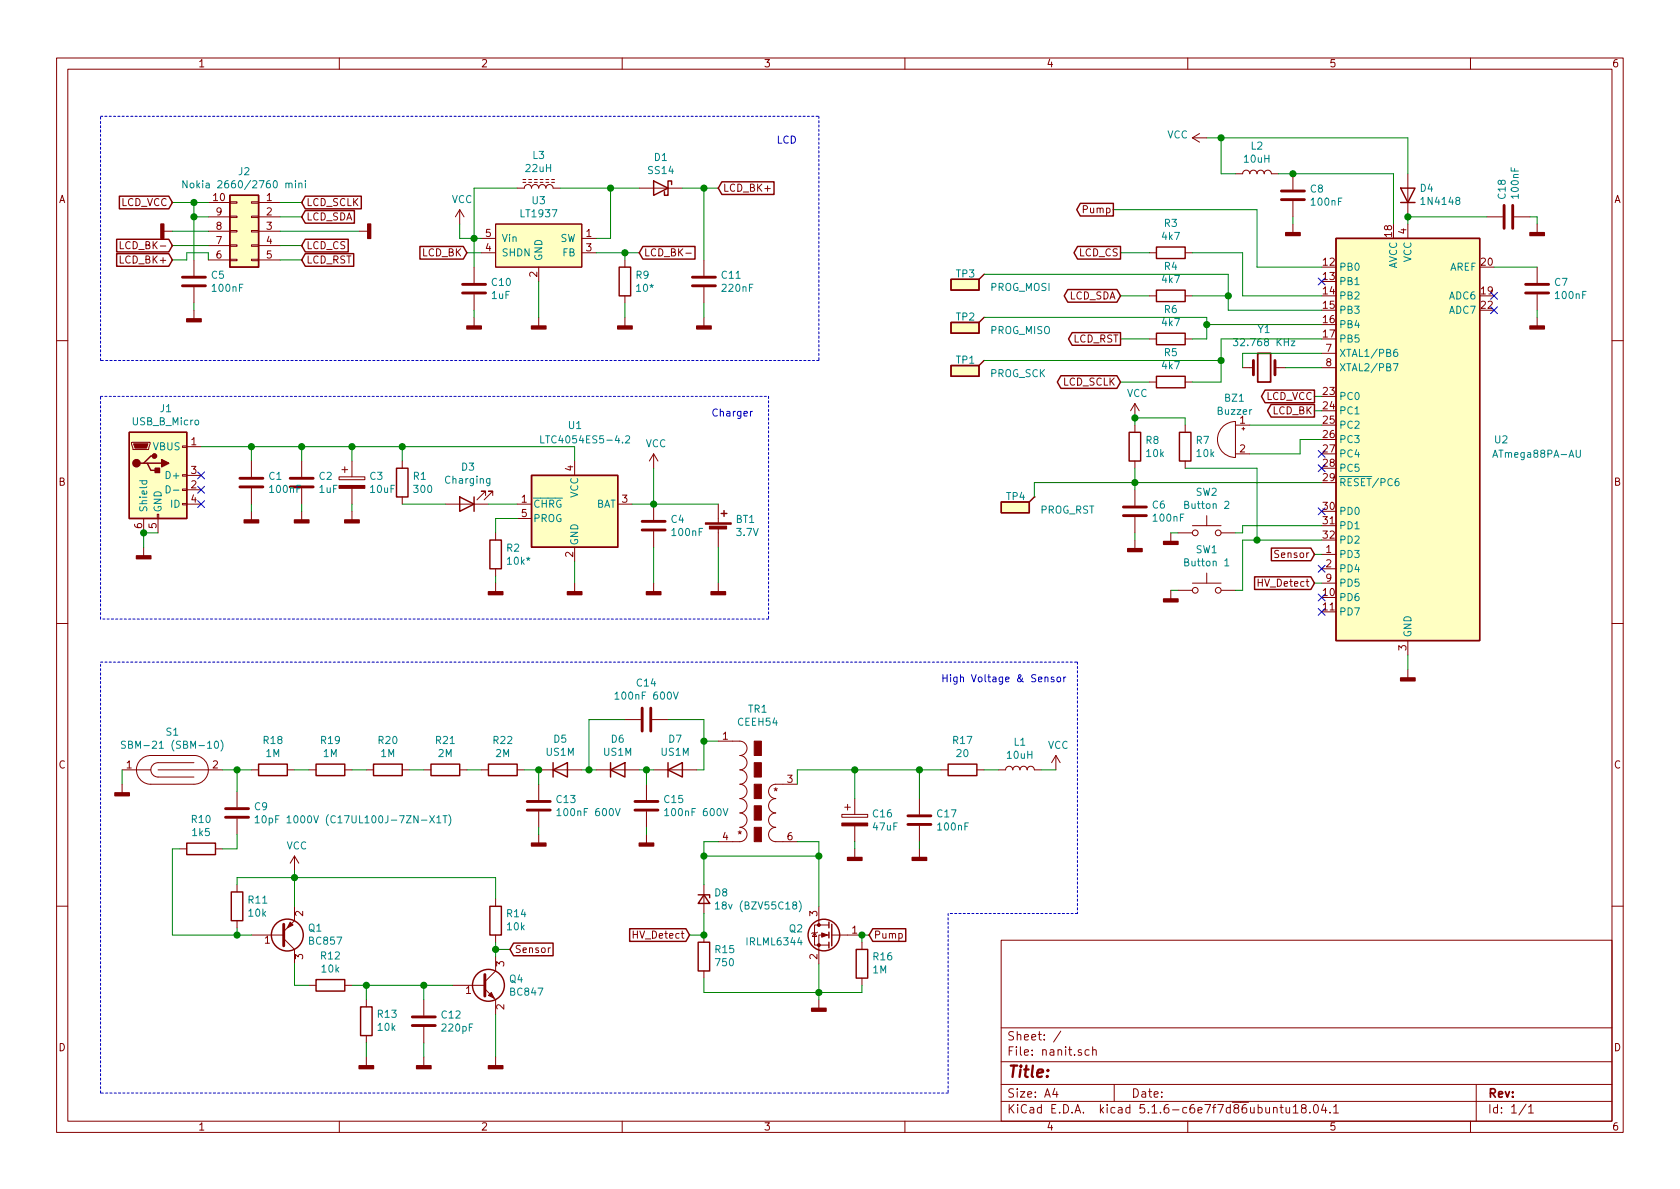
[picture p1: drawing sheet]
EESchema Schematic File Version 4
EELAYER 30 0
EELAYER END
$Descr A4 11693 8268
encoding utf-8
Sheet 1 1
Title ""
Date ""
Rev ""
Comp ""
Comment1 ""
Comment2 ""
Comment3 ""
Comment4 ""
$EndDescr
$Comp
L Battery_Management:LTC4054ES5-4.2 U1
U 1 1
P 4000 3500
F 0 "U1" H 3950 4050 50  0000 L CNN
F 1 "LTC4054ES5-4.2" H 3750 3950 50  0000 L CNN
F 2 "Package_TO_SOT_SMD:TSOT-23-5" H 4000 3000 50  0001 C CNN
F 3 "http://cds.linear.com/docs/en/datasheet/405442xf.pdf" H 4000 3400 50  0001 C CNN
	1    4000 3500
	1    0    0    -1  
$EndComp
$Comp
L Connector:USB_B_Micro J1
U 1 1
P 1100 3300
F 0 "J1" H 1155 3767 50  0000 C CNN
F 1 "USB_B_Micro" H 1155 3676 50  0000 C CNN
F 2 "Connector_USB:USB_Micro-B_GCT_USB3076-30-A" H 1250 3250 50  0001 C CNN
F 3 "~" H 1250 3250 50  0001 C CNN
	1    1100 3300
	1    0    0    -1  
$EndComp
$Comp
L MCU_Microchip_ATmega:ATmega88PA-AU U2
U 1 1
P 9800 3050
F 0 "U2" H 9150 3050 50  0000 C CNN
F 1 "ATmega88PA-AU" H 8900 2950 50  0000 C CNN
F 2 "Package_QFP:TQFP-32_7x7mm_P0.8mm" H 9800 3050 50  0001 C CIN
F 3 "http://ww1.microchip.com/downloads/en/DeviceDoc/ATmega48PA_88PA_168PA-Data-Sheet-40002011A.pdf" H 9800 3050 50  0001 C CNN
	1    9800 3050
	-1   0    0    -1  
$EndComp
$Comp
L Transistor_BJT:BC847W Q4
U 1 1
P 3350 6850
F 0 "Q4" H 3541 6896 50  0000 L CNN
F 1 "BC847" H 3541 6805 50  0000 L CNN
F 2 "Package_TO_SOT_SMD:SOT-23" H 3550 6775 50  0001 L CIN
F 3 "http://www.infineon.com/dgdl/Infineon-BC847SERIES_BC848SERIES_BC849SERIES_BC850SERIES-DS-v01_01-en.pdf?fileId=db3a304314dca389011541d4630a1657" H 3350 6850 50  0001 L CNN
	1    3350 6850
	1    0    0    -1  
$EndComp
$Comp
L Transistor_BJT:BC857W Q1
U 1 1
P 1950 6500
F 0 "Q1" H 2141 6454 50  0000 L CNN
F 1 "BC857" H 2141 6545 50  0000 L CNN
F 2 "Package_TO_SOT_SMD:SOT-23" H 2150 6425 50  0001 L CIN
F 3 "http://www.infineon.com/dgdl/Infineon-BC857SERIES_BC858SERIES_BC859SERIES_BC860SERIES-DS-v01_01-en.pdf?fileId=db3a304314dca389011541da0e3a1661" H 1950 6500 50  0001 L CNN
	1    1950 6500
	1    0    0    1   
$EndComp
$Comp
L Transistor_FET:BSS138 Q2
U 1 1
P 5800 6500
F 0 "Q2" H 6006 6546 50  0000 L CNN
F 1 "IRLML6344" H 6006 6455 50  0000 L CNN
F 2 "Package_TO_SOT_SMD:SOT-23" H 6000 6425 50  0001 L CIN
F 3 "https://www.fairchildsemi.com/datasheets/BS/BSS138.pdf" H 5800 6500 50  0001 L CNN
	1    5800 6500
	-1   0    0    -1  
$EndComp
$Comp
L Device:Crystal Y1
U 1 1
P 8800 2550
F 0 "Y1" H 8800 2818 50  0000 C CNN
F 1 "32.768 KHz" H 8800 2727 50  0000 C CNN
F 2 "Crystal:Crystal_C26-LF_D2.1mm_L6.5mm_Horizontal" H 8800 2550 50  0001 C CNN
F 3 "~" H 8800 2550 50  0001 C CNN
	1    8800 2550
	1    0    0    -1  
$EndComp
$Comp
L Device:D D5
U 1 1
P 3900 5350
F 0 "D5" H 3900 5566 50  0000 C CNN
F 1 "US1M" H 3900 5475 50  0000 C CNN
F 2 "Diode_SMD:D_SMA" H 3900 5350 50  0001 C CNN
F 3 "~" H 3900 5350 50  0001 C CNN
	1    3900 5350
	1    0    0    -1  
$EndComp
$Comp
L nanit-rescue:SBM-21-doz S1
U 1 1
P 1200 5200
F 0 "S1" H 1200 5315 50  0000 C CNN
F 1 "SBM-21 (SBM-10)" H 1200 5224 50  0000 C CNN
F 2 "Sensors_Radiation:SBM-21" H 1200 5200 50  0001 C CNN
F 3 "" H 1200 5200 50  0001 C CNN
	1    1200 5200
	1    0    0    -1  
$EndComp
$Comp
L Device:C C1
U 1 1
P 1750 3350
F 0 "C1" H 1865 3396 50  0000 L CNN
F 1 "100nF" H 1865 3305 50  0000 L CNN
F 2 "Capacitor_SMD:C_0805_2012Metric_Pad1.15x1.40mm_HandSolder" H 1788 3200 50  0001 C CNN
F 3 "~" H 1750 3350 50  0001 C CNN
	1    1750 3350
	1    0    0    -1  
$EndComp
$Comp
L Device:C C2
U 1 1
P 2100 3350
F 0 "C2" H 2215 3396 50  0000 L CNN
F 1 "1uF" H 2215 3305 50  0000 L CNN
F 2 "Capacitor_SMD:C_0805_2012Metric_Pad1.15x1.40mm_HandSolder" H 2138 3200 50  0001 C CNN
F 3 "~" H 2100 3350 50  0001 C CNN
	1    2100 3350
	1    0    0    -1  
$EndComp
$Comp
L Device:CP C3
U 1 1
P 2450 3350
F 0 "C3" H 2568 3396 50  0000 L CNN
F 1 "10uF" H 2568 3305 50  0000 L CNN
F 2 "Capacitor_Tantalum_SMD:CP_EIA-3216-18_Kemet-A_Pad1.58x1.35mm_HandSolder" H 2488 3200 50  0001 C CNN
F 3 "~" H 2450 3350 50  0001 C CNN
	1    2450 3350
	1    0    0    -1  
$EndComp
$Comp
L Device:C C4
U 1 1
P 4550 3650
F 0 "C4" H 4665 3696 50  0000 L CNN
F 1 "100nF" H 4665 3605 50  0000 L CNN
F 2 "Capacitor_SMD:C_0805_2012Metric_Pad1.15x1.40mm_HandSolder" H 4588 3500 50  0001 C CNN
F 3 "~" H 4550 3650 50  0001 C CNN
	1    4550 3650
	1    0    0    -1  
$EndComp
$Comp
L Device:R R1
U 1 1
P 2800 3350
F 0 "R1" H 2870 3396 50  0000 L CNN
F 1 "300" H 2870 3305 50  0000 L CNN
F 2 "Resistor_SMD:R_0805_2012Metric_Pad1.15x1.40mm_HandSolder" V 2730 3350 50  0001 C CNN
F 3 "~" H 2800 3350 50  0001 C CNN
	1    2800 3350
	1    0    0    -1  
$EndComp
$Comp
L Device:R R2
U 1 1
P 3450 3850
F 0 "R2" H 3520 3896 50  0000 L CNN
F 1 "10k*" H 3520 3805 50  0000 L CNN
F 2 "Resistor_SMD:R_0805_2012Metric_Pad1.15x1.40mm_HandSolder" V 3380 3850 50  0001 C CNN
F 3 "~" H 3450 3850 50  0001 C CNN
	1    3450 3850
	1    0    0    -1  
$EndComp
$Comp
L power:GNDD #PWR0101
U 1 1
P 1000 3800
F 0 "#PWR0101" H 1000 3550 50  0001 C CNN
F 1 "GNDD" H 1004 3645 50  0001 C CNN
F 2 "" H 1000 3800 50  0001 C CNN
F 3 "" H 1000 3800 50  0001 C CNN
	1    1000 3800
	1    0    0    -1  
$EndComp
Wire Wire Line
	1100 3700 1000 3700
Wire Wire Line
	1000 3800 1000 3700
Connection ~ 1000 3700
NoConn ~ 1400 3300
NoConn ~ 1400 3400
NoConn ~ 1400 3500
Wire Wire Line
	1400 3100 1750 3100
Wire Wire Line
	4000 3100 4000 3200
Wire Wire Line
	1750 3100 1750 3200
Connection ~ 1750 3100
Wire Wire Line
	1750 3100 2100 3100
Wire Wire Line
	2100 3200 2100 3100
Connection ~ 2100 3100
Wire Wire Line
	2100 3100 2450 3100
Wire Wire Line
	2450 3200 2450 3100
Connection ~ 2450 3100
Wire Wire Line
	2450 3100 2800 3100
Wire Wire Line
	2800 3200 2800 3100
$Comp
L Device:LED D3
U 1 1
P 3250 3500
F 0 "D3" H 3242 3245 50  0000 C CNN
F 1 "Charging" H 3242 3336 50  0000 C CNN
F 2 "LED_SMD:LED_0805_2012Metric_Pad1.15x1.40mm_HandSolder" H 3250 3500 50  0001 C CNN
F 3 "~" H 3250 3500 50  0001 C CNN
	1    3250 3500
	-1   0    0    1   
$EndComp
Wire Wire Line
	3600 3600 3450 3600
Wire Wire Line
	3450 3600 3450 3700
$Comp
L power:GNDD #PWR0102
U 1 1
P 3450 4050
F 0 "#PWR0102" H 3450 3800 50  0001 C CNN
F 1 "GNDD" H 3454 3895 50  0001 C CNN
F 2 "" H 3450 4050 50  0001 C CNN
F 3 "" H 3450 4050 50  0001 C CNN
	1    3450 4050
	1    0    0    -1  
$EndComp
Wire Wire Line
	3450 4050 3450 4000
$Comp
L power:GNDD #PWR0103
U 1 1
P 1750 3550
F 0 "#PWR0103" H 1750 3300 50  0001 C CNN
F 1 "GNDD" H 1754 3395 50  0001 C CNN
F 2 "" H 1750 3550 50  0001 C CNN
F 3 "" H 1750 3550 50  0001 C CNN
	1    1750 3550
	1    0    0    -1  
$EndComp
$Comp
L power:GNDD #PWR0104
U 1 1
P 2100 3550
F 0 "#PWR0104" H 2100 3300 50  0001 C CNN
F 1 "GNDD" H 2104 3395 50  0001 C CNN
F 2 "" H 2100 3550 50  0001 C CNN
F 3 "" H 2100 3550 50  0001 C CNN
	1    2100 3550
	1    0    0    -1  
$EndComp
$Comp
L power:GNDD #PWR0105
U 1 1
P 2450 3550
F 0 "#PWR0105" H 2450 3300 50  0001 C CNN
F 1 "GNDD" H 2454 3395 50  0001 C CNN
F 2 "" H 2450 3550 50  0001 C CNN
F 3 "" H 2450 3550 50  0001 C CNN
	1    2450 3550
	1    0    0    -1  
$EndComp
Wire Wire Line
	1750 3550 1750 3500
Wire Wire Line
	2100 3550 2100 3500
Wire Wire Line
	2450 3550 2450 3500
$Comp
L power:GNDD #PWR0106
U 1 1
P 4000 4050
F 0 "#PWR0106" H 4000 3800 50  0001 C CNN
F 1 "GNDD" H 4004 3895 50  0001 C CNN
F 2 "" H 4000 4050 50  0001 C CNN
F 3 "" H 4000 4050 50  0001 C CNN
	1    4000 4050
	1    0    0    -1  
$EndComp
Wire Wire Line
	4000 3900 4000 4050
$Comp
L power:GNDD #PWR0107
U 1 1
P 4550 4050
F 0 "#PWR0107" H 4550 3800 50  0001 C CNN
F 1 "GNDD" H 4554 3895 50  0001 C CNN
F 2 "" H 4550 4050 50  0001 C CNN
F 3 "" H 4550 4050 50  0001 C CNN
	1    4550 4050
	1    0    0    -1  
$EndComp
Wire Wire Line
	4550 4050 4550 3800
Wire Wire Line
	4400 3500 4550 3500
$Comp
L power:VCC #PWR0108
U 1 1
P 4550 3250
F 0 "#PWR0108" H 4550 3100 50  0001 C CNN
F 1 "VCC" H 4567 3423 50  0000 C CNN
F 2 "" H 4550 3250 50  0001 C CNN
F 3 "" H 4550 3250 50  0001 C CNN
	1    4550 3250
	1    0    0    -1  
$EndComp
Wire Wire Line
	4550 3250 4550 3500
Connection ~ 4550 3500
$Comp
L Device:Battery_Cell BT1
U 1 1
P 5000 3700
F 0 "BT1" H 5118 3796 50  0000 L CNN
F 1 "3.7V" H 5118 3705 50  0000 L CNN
F 2 "Connector_PinHeader_2.54mm:PinHeader_1x02_P2.54mm_Vertical" V 5000 3760 50  0001 C CNN
F 3 "~" V 5000 3760 50  0001 C CNN
	1    5000 3700
	1    0    0    -1  
$EndComp
$Comp
L power:GNDD #PWR0109
U 1 1
P 5000 4050
F 0 "#PWR0109" H 5000 3800 50  0001 C CNN
F 1 "GNDD" H 5004 3895 50  0001 C CNN
F 2 "" H 5000 4050 50  0001 C CNN
F 3 "" H 5000 4050 50  0001 C CNN
	1    5000 4050
	1    0    0    -1  
$EndComp
Wire Wire Line
	5000 3800 5000 4050
Wire Wire Line
	4550 3500 5000 3500
Wire Wire Line
	2800 3500 3100 3500
Wire Wire Line
	3400 3500 3600 3500
Wire Wire Line
	2800 3100 4000 3100
Connection ~ 2800 3100
Text GLabel 3250 1750 0    50   Input ~ 0
LCD_BK
$Comp
L power:GNDD #PWR0112
U 1 1
P 850 5450
F 0 "#PWR0112" H 850 5200 50  0001 C CNN
F 1 "GNDD" H 854 5295 50  0001 C CNN
F 2 "" H 850 5450 50  0001 C CNN
F 3 "" H 850 5450 50  0001 C CNN
	1    850  5450
	1    0    0    -1  
$EndComp
Wire Wire Line
	850  5350 850  5450
$Comp
L Device:R R18
U 1 1
P 1900 5350
F 0 "R18" V 1693 5350 50  0000 C CNN
F 1 "1M" V 1784 5350 50  0000 C CNN
F 2 "Resistor_SMD:R_0805_2012Metric_Pad1.15x1.40mm_HandSolder" V 1830 5350 50  0001 C CNN
F 3 "~" H 1900 5350 50  0001 C CNN
	1    1900 5350
	0    1    1    0   
$EndComp
$Comp
L Device:R R19
U 1 1
P 2300 5350
F 0 "R19" V 2093 5350 50  0000 C CNN
F 1 "1M" V 2184 5350 50  0000 C CNN
F 2 "Resistor_SMD:R_0805_2012Metric_Pad1.15x1.40mm_HandSolder" V 2230 5350 50  0001 C CNN
F 3 "~" H 2300 5350 50  0001 C CNN
	1    2300 5350
	0    1    1    0   
$EndComp
$Comp
L Device:R R20
U 1 1
P 2700 5350
F 0 "R20" V 2493 5350 50  0000 C CNN
F 1 "1M" V 2584 5350 50  0000 C CNN
F 2 "Resistor_SMD:R_0805_2012Metric_Pad1.15x1.40mm_HandSolder" V 2630 5350 50  0001 C CNN
F 3 "~" H 2700 5350 50  0001 C CNN
	1    2700 5350
	0    1    1    0   
$EndComp
$Comp
L Device:R R21
U 1 1
P 3100 5350
F 0 "R21" V 2893 5350 50  0000 C CNN
F 1 "2M" V 2984 5350 50  0000 C CNN
F 2 "Resistor_SMD:R_0805_2012Metric_Pad1.15x1.40mm_HandSolder" V 3030 5350 50  0001 C CNN
F 3 "~" H 3100 5350 50  0001 C CNN
	1    3100 5350
	0    1    1    0   
$EndComp
$Comp
L Device:R R22
U 1 1
P 3500 5350
F 0 "R22" V 3293 5350 50  0000 C CNN
F 1 "2M" V 3384 5350 50  0000 C CNN
F 2 "Resistor_SMD:R_0805_2012Metric_Pad1.15x1.40mm_HandSolder" V 3430 5350 50  0001 C CNN
F 3 "~" H 3500 5350 50  0001 C CNN
	1    3500 5350
	0    1    1    0   
$EndComp
$Comp
L Device:D D6
U 1 1
P 4300 5350
F 0 "D6" H 4300 5566 50  0000 C CNN
F 1 "US1M" H 4300 5475 50  0000 C CNN
F 2 "Diode_SMD:D_SMA" H 4300 5350 50  0001 C CNN
F 3 "~" H 4300 5350 50  0001 C CNN
	1    4300 5350
	1    0    0    -1  
$EndComp
$Comp
L Device:D D7
U 1 1
P 4700 5350
F 0 "D7" H 4700 5566 50  0000 C CNN
F 1 "US1M" H 4700 5475 50  0000 C CNN
F 2 "Diode_SMD:D_SMA" H 4700 5350 50  0001 C CNN
F 3 "~" H 4700 5350 50  0001 C CNN
	1    4700 5350
	1    0    0    -1  
$EndComp
Wire Wire Line
	1550 5350 1650 5350
Wire Wire Line
	2050 5350 2150 5350
Wire Wire Line
	2450 5350 2550 5350
Wire Wire Line
	2850 5350 2950 5350
Wire Wire Line
	3250 5350 3350 5350
Wire Wire Line
	3650 5350 3750 5350
Wire Wire Line
	4050 5350 4100 5350
Wire Wire Line
	4450 5350 4500 5350
$Comp
L Device:C C9
U 1 1
P 1650 5650
F 0 "C9" H 1765 5696 50  0000 L CNN
F 1 "10pF 1000V (C17UL100J-7ZN-X1T)" H 1765 5605 50  0000 L CNN
F 2 "Capacitor_SMD:C_1206_3216Metric_Pad1.42x1.75mm_HandSolder" H 1688 5500 50  0001 C CNN
F 3 "~" H 1650 5650 50  0001 C CNN
	1    1650 5650
	1    0    0    -1  
$EndComp
$Comp
L Device:R R10
U 1 1
P 1400 5900
F 0 "R10" V 1193 5900 50  0000 C CNN
F 1 "1k5" V 1284 5900 50  0000 C CNN
F 2 "Resistor_SMD:R_0805_2012Metric_Pad1.15x1.40mm_HandSolder" V 1330 5900 50  0001 C CNN
F 3 "~" H 1400 5900 50  0001 C CNN
	1    1400 5900
	0    1    1    0   
$EndComp
$Comp
L Device:R R11
U 1 1
P 1650 6300
F 0 "R11" H 1720 6346 50  0000 L CNN
F 1 "10k" H 1720 6255 50  0000 L CNN
F 2 "Resistor_SMD:R_0805_2012Metric_Pad1.15x1.40mm_HandSolder" V 1580 6300 50  0001 C CNN
F 3 "~" H 1650 6300 50  0001 C CNN
	1    1650 6300
	1    0    0    -1  
$EndComp
Wire Wire Line
	1650 5500 1650 5350
Connection ~ 1650 5350
Wire Wire Line
	1650 5350 1750 5350
Wire Wire Line
	1650 5800 1650 5900
Wire Wire Line
	1650 5900 1550 5900
Wire Wire Line
	1250 5900 1200 5900
Wire Wire Line
	1200 5900 1200 6500
Wire Wire Line
	1200 6500 1650 6500
Wire Wire Line
	1650 6450 1650 6500
Connection ~ 1650 6500
Wire Wire Line
	1650 6500 1750 6500
Wire Wire Line
	1650 6150 1650 6100
Wire Wire Line
	1650 6100 2050 6100
Wire Wire Line
	2050 6100 2050 6300
$Comp
L power:VCC #PWR0113
U 1 1
P 2050 6050
F 0 "#PWR0113" H 2050 5900 50  0001 C CNN
F 1 "VCC" H 2067 6223 50  0000 C CNN
F 2 "" H 2050 6050 50  0001 C CNN
F 3 "" H 2050 6050 50  0001 C CNN
	1    2050 6050
	1    0    0    -1  
$EndComp
Wire Wire Line
	2050 6050 2050 6100
Connection ~ 2050 6100
$Comp
L Device:R R12
U 1 1
P 2300 6850
F 0 "R12" V 2093 6850 50  0000 C CNN
F 1 "10k" V 2184 6850 50  0000 C CNN
F 2 "Resistor_SMD:R_0805_2012Metric_Pad1.15x1.40mm_HandSolder" V 2230 6850 50  0001 C CNN
F 3 "~" H 2300 6850 50  0001 C CNN
	1    2300 6850
	0    1    1    0   
$EndComp
$Comp
L Device:R R13
U 1 1
P 2550 7100
F 0 "R13" H 2480 7054 50  0000 R CNN
F 1 "10k" H 2480 7145 50  0000 R CNN
F 2 "Resistor_SMD:R_0805_2012Metric_Pad1.15x1.40mm_HandSolder" V 2480 7100 50  0001 C CNN
F 3 "~" H 2550 7100 50  0001 C CNN
	1    2550 7100
	-1   0    0    1   
$EndComp
$Comp
L Device:C C12
U 1 1
P 2950 7100
F 0 "C12" H 3065 7146 50  0000 L CNN
F 1 "220pF" H 3065 7055 50  0000 L CNN
F 2 "Capacitor_SMD:C_0805_2012Metric_Pad1.15x1.40mm_HandSolder" H 2988 6950 50  0001 C CNN
F 3 "~" H 2950 7100 50  0001 C CNN
	1    2950 7100
	1    0    0    -1  
$EndComp
$Comp
L Device:R R14
U 1 1
P 3450 6400
F 0 "R14" H 3380 6354 50  0000 R CNN
F 1 "10k" H 3380 6445 50  0000 R CNN
F 2 "Resistor_SMD:R_0805_2012Metric_Pad1.15x1.40mm_HandSolder" V 3380 6400 50  0001 C CNN
F 3 "~" H 3450 6400 50  0001 C CNN
	1    3450 6400
	-1   0    0    1   
$EndComp
Wire Wire Line
	2050 6100 3450 6100
Wire Wire Line
	3450 6100 3450 6250
Wire Wire Line
	3450 6550 3450 6600
Wire Wire Line
	2450 6850 2550 6850
Wire Wire Line
	2050 6700 2050 6850
Wire Wire Line
	2050 6850 2150 6850
Wire Wire Line
	2550 6950 2550 6850
Connection ~ 2550 6850
Wire Wire Line
	2550 6850 2950 6850
Wire Wire Line
	2950 6950 2950 6850
Connection ~ 2950 6850
Wire Wire Line
	2950 6850 3150 6850
$Comp
L power:GNDD #PWR0114
U 1 1
P 2550 7350
F 0 "#PWR0114" H 2550 7100 50  0001 C CNN
F 1 "GNDD" H 2554 7195 50  0001 C CNN
F 2 "" H 2550 7350 50  0001 C CNN
F 3 "" H 2550 7350 50  0001 C CNN
	1    2550 7350
	1    0    0    -1  
$EndComp
$Comp
L power:GNDD #PWR0115
U 1 1
P 2950 7350
F 0 "#PWR0115" H 2950 7100 50  0001 C CNN
F 1 "GNDD" H 2954 7195 50  0001 C CNN
F 2 "" H 2950 7350 50  0001 C CNN
F 3 "" H 2950 7350 50  0001 C CNN
	1    2950 7350
	1    0    0    -1  
$EndComp
$Comp
L power:GNDD #PWR0116
U 1 1
P 3450 7350
F 0 "#PWR0116" H 3450 7100 50  0001 C CNN
F 1 "GNDD" H 3454 7195 50  0001 C CNN
F 2 "" H 3450 7350 50  0001 C CNN
F 3 "" H 3450 7350 50  0001 C CNN
	1    3450 7350
	1    0    0    -1  
$EndComp
Wire Wire Line
	3450 7050 3450 7350
Wire Wire Line
	2950 7350 2950 7250
Wire Wire Line
	2550 7350 2550 7250
$Comp
L Device:D_Zener_Small D8
U 1 1
P 4900 6250
F 0 "D8" V 4854 6318 50  0000 L CNN
F 1 "18v (BZV55C18)" V 4945 6318 50  0000 L CNN
F 2 "Diode_SMD:D_MiniMELF_Handsoldering" V 4900 6250 50  0001 C CNN
F 3 "~" V 4900 6250 50  0001 C CNN
	1    4900 6250
	0    1    1    0   
$EndComp
Wire Wire Line
	4850 5350 4900 5350
$Comp
L Device:R R15
U 1 1
P 4900 6650
F 0 "R15" H 4830 6604 50  0000 R CNN
F 1 "750" H 4830 6695 50  0000 R CNN
F 2 "Resistor_SMD:R_0805_2012Metric_Pad1.15x1.40mm_HandSolder" V 4830 6650 50  0001 C CNN
F 3 "~" H 4900 6650 50  0001 C CNN
	1    4900 6650
	-1   0    0    1   
$EndComp
Text GLabel 4800 6500 0    50   Input ~ 0
HV_Detect
Wire Wire Line
	4800 6500 4900 6500
Wire Wire Line
	4900 6500 4900 6350
Connection ~ 4900 6500
Text GLabel 3550 6600 2    50   Input ~ 0
Sensor
Wire Wire Line
	3550 6600 3450 6600
Connection ~ 3450 6600
Wire Wire Line
	3450 6600 3450 6650
$Comp
L Device:C C13
U 1 1
P 3750 5600
F 0 "C13" H 3865 5646 50  0000 L CNN
F 1 "100nF 600V" H 3865 5555 50  0000 L CNN
F 2 "Capacitor_SMD:C_1812_4532Metric_Pad1.30x3.40mm_HandSolder" H 3788 5450 50  0001 C CNN
F 3 "~" H 3750 5600 50  0001 C CNN
	1    3750 5600
	1    0    0    -1  
$EndComp
$Comp
L Device:C C15
U 1 1
P 4500 5600
F 0 "C15" H 4615 5646 50  0000 L CNN
F 1 "100nF 600V" H 4615 5555 50  0000 L CNN
F 2 "Capacitor_SMD:C_1812_4532Metric_Pad1.30x3.40mm_HandSolder" H 4538 5450 50  0001 C CNN
F 3 "~" H 4500 5600 50  0001 C CNN
	1    4500 5600
	1    0    0    -1  
$EndComp
$Comp
L Device:C C14
U 1 1
P 4500 5000
F 0 "C14" V 4752 5000 50  0000 C CNN
F 1 "100nF 600V" V 4661 5000 50  0000 C CNN
F 2 "Capacitor_SMD:C_1812_4532Metric_Pad1.30x3.40mm_HandSolder" H 4538 4850 50  0001 C CNN
F 3 "~" H 4500 5000 50  0001 C CNN
	1    4500 5000
	0    -1   -1   0   
$EndComp
Wire Wire Line
	4350 5000 4100 5000
Wire Wire Line
	4100 5000 4100 5350
Connection ~ 4100 5350
Wire Wire Line
	4100 5350 4150 5350
Wire Wire Line
	4650 5000 4900 5000
Wire Wire Line
	4900 5000 4900 5150
Wire Wire Line
	4500 5450 4500 5350
Connection ~ 4500 5350
Wire Wire Line
	4500 5350 4550 5350
Wire Wire Line
	3750 5450 3750 5350
Connection ~ 3750 5350
$Comp
L power:GNDD #PWR0117
U 1 1
P 3750 5800
F 0 "#PWR0117" H 3750 5550 50  0001 C CNN
F 1 "GNDD" H 3754 5645 50  0001 C CNN
F 2 "" H 3750 5800 50  0001 C CNN
F 3 "" H 3750 5800 50  0001 C CNN
	1    3750 5800
	1    0    0    -1  
$EndComp
$Comp
L power:GNDD #PWR0118
U 1 1
P 4500 5800
F 0 "#PWR0118" H 4500 5550 50  0001 C CNN
F 1 "GNDD" H 4504 5645 50  0001 C CNN
F 2 "" H 4500 5800 50  0001 C CNN
F 3 "" H 4500 5800 50  0001 C CNN
	1    4500 5800
	1    0    0    -1  
$EndComp
Wire Wire Line
	3750 5800 3750 5750
Wire Wire Line
	4500 5800 4500 5750
Text GLabel 6050 6500 2    50   Input ~ 0
Pump
$Comp
L Device:R R16
U 1 1
P 6000 6700
F 0 "R16" H 5930 6654 50  0000 R CNN
F 1 "1M" H 5930 6745 50  0000 R CNN
F 2 "Resistor_SMD:R_0805_2012Metric_Pad1.15x1.40mm_HandSolder" V 5930 6700 50  0001 C CNN
F 3 "~" H 6000 6700 50  0001 C CNN
	1    6000 6700
	-1   0    0    1   
$EndComp
Wire Wire Line
	4900 6800 4900 6900
Wire Wire Line
	4900 6900 5700 6900
Wire Wire Line
	6000 6900 6000 6850
Wire Wire Line
	5700 6700 5700 6900
Connection ~ 5700 6900
Wire Wire Line
	5700 6900 6000 6900
$Comp
L power:GNDD #PWR0119
U 1 1
P 5700 6950
F 0 "#PWR0119" H 5700 6700 50  0001 C CNN
F 1 "GNDD" H 5704 6795 50  0001 C CNN
F 2 "" H 5700 6950 50  0001 C CNN
F 3 "" H 5700 6950 50  0001 C CNN
	1    5700 6950
	1    0    0    -1  
$EndComp
Wire Wire Line
	5700 6950 5700 6900
Wire Wire Line
	6050 6500 6000 6500
Connection ~ 6000 6500
Wire Wire Line
	6000 6500 6000 6550
$Comp
L Device:R R17
U 1 1
P 6700 5350
F 0 "R17" V 6493 5350 50  0000 C CNN
F 1 "20" V 6584 5350 50  0000 C CNN
F 2 "Resistor_SMD:R_0805_2012Metric_Pad1.15x1.40mm_HandSolder" V 6630 5350 50  0001 C CNN
F 3 "~" H 6700 5350 50  0001 C CNN
	1    6700 5350
	0    1    1    0   
$EndComp
$Comp
L Device:L L1
U 1 1
P 7100 5350
F 0 "L1" V 7290 5350 50  0000 C CNN
F 1 "10uH" V 7199 5350 50  0000 C CNN
F 2 "Inductor_SMD:L_0805_2012Metric_Pad1.15x1.40mm_HandSolder" H 7100 5350 50  0001 C CNN
F 3 "~" H 7100 5350 50  0001 C CNN
	1    7100 5350
	0    -1   -1   0   
$EndComp
$Comp
L Device:CP C16
U 1 1
P 5950 5700
F 0 "C16" H 6068 5746 50  0000 L CNN
F 1 "47uF" H 6068 5655 50  0000 L CNN
F 2 "Capacitor_Tantalum_SMD:CP_EIA-3216-18_Kemet-A_Pad1.58x1.35mm_HandSolder" H 5988 5550 50  0001 C CNN
F 3 "~" H 5950 5700 50  0001 C CNN
	1    5950 5700
	1    0    0    -1  
$EndComp
$Comp
L Device:C C17
U 1 1
P 6400 5700
F 0 "C17" H 6515 5746 50  0000 L CNN
F 1 "100nF" H 6515 5655 50  0000 L CNN
F 2 "Capacitor_SMD:C_0805_2012Metric_Pad1.15x1.40mm_HandSolder" H 6438 5550 50  0001 C CNN
F 3 "~" H 6400 5700 50  0001 C CNN
	1    6400 5700
	1    0    0    -1  
$EndComp
Wire Wire Line
	6400 5550 6400 5350
Connection ~ 6400 5350
Wire Wire Line
	6400 5350 6550 5350
Wire Wire Line
	5950 5550 5950 5350
Wire Wire Line
	5950 5350 6400 5350
$Comp
L power:GNDD #PWR0120
U 1 1
P 5950 5900
F 0 "#PWR0120" H 5950 5650 50  0001 C CNN
F 1 "GNDD" H 5954 5745 50  0001 C CNN
F 2 "" H 5950 5900 50  0001 C CNN
F 3 "" H 5950 5900 50  0001 C CNN
	1    5950 5900
	1    0    0    -1  
$EndComp
$Comp
L power:GNDD #PWR0121
U 1 1
P 6400 5900
F 0 "#PWR0121" H 6400 5650 50  0001 C CNN
F 1 "GNDD" H 6404 5745 50  0001 C CNN
F 2 "" H 6400 5900 50  0001 C CNN
F 3 "" H 6400 5900 50  0001 C CNN
	1    6400 5900
	1    0    0    -1  
$EndComp
Wire Wire Line
	5950 5900 5950 5850
Wire Wire Line
	6400 5900 6400 5850
$Comp
L power:VCC #PWR0122
U 1 1
P 7350 5350
F 0 "#PWR0122" H 7350 5200 50  0001 C CNN
F 1 "VCC" H 7367 5523 50  0000 C CNN
F 2 "" H 7350 5350 50  0001 C CNN
F 3 "" H 7350 5350 50  0001 C CNN
	1    7350 5350
	1    0    0    -1  
$EndComp
Wire Wire Line
	6850 5350 6950 5350
Wire Wire Line
	7250 5350 7350 5350
NoConn ~ 10400 2050
NoConn ~ 10400 2150
$Comp
L Device:C C7
U 1 1
P 10700 2000
F 0 "C7" H 10815 2046 50  0000 L CNN
F 1 "100nF" H 10815 1955 50  0000 L CNN
F 2 "Capacitor_SMD:C_0805_2012Metric_Pad1.15x1.40mm_HandSolder" H 10738 1850 50  0001 C CNN
F 3 "~" H 10700 2000 50  0001 C CNN
	1    10700 2000
	1    0    0    -1  
$EndComp
Wire Wire Line
	10400 1850 10700 1850
$Comp
L power:GNDD #PWR0123
U 1 1
P 10700 2200
F 0 "#PWR0123" H 10700 1950 50  0001 C CNN
F 1 "GNDD" H 10704 2045 50  0001 C CNN
F 2 "" H 10700 2200 50  0001 C CNN
F 3 "" H 10700 2200 50  0001 C CNN
	1    10700 2200
	1    0    0    -1  
$EndComp
Wire Wire Line
	10700 2200 10700 2150
$Comp
L Device:L L2
U 1 1
P 8750 1200
F 0 "L2" V 8940 1200 50  0000 C CNN
F 1 "10uH" V 8849 1200 50  0000 C CNN
F 2 "Inductor_SMD:L_0805_2012Metric_Pad1.15x1.40mm_HandSolder" H 8750 1200 50  0001 C CNN
F 3 "~" H 8750 1200 50  0001 C CNN
	1    8750 1200
	0    -1   -1   0   
$EndComp
$Comp
L Device:C C8
U 1 1
P 9000 1350
F 0 "C8" H 9115 1396 50  0000 L CNN
F 1 "100nF" H 9115 1305 50  0000 L CNN
F 2 "Capacitor_SMD:C_0805_2012Metric_Pad1.15x1.40mm_HandSolder" H 9038 1200 50  0001 C CNN
F 3 "~" H 9000 1350 50  0001 C CNN
	1    9000 1350
	1    0    0    -1  
$EndComp
$Comp
L power:GNDD #PWR0124
U 1 1
P 9000 1550
F 0 "#PWR0124" H 9000 1300 50  0001 C CNN
F 1 "GNDD" H 9004 1395 50  0001 C CNN
F 2 "" H 9000 1550 50  0001 C CNN
F 3 "" H 9000 1550 50  0001 C CNN
	1    9000 1550
	1    0    0    -1  
$EndComp
Wire Wire Line
	8900 1200 9000 1200
Wire Wire Line
	9000 1500 9000 1550
Wire Wire Line
	9000 1200 9700 1200
Wire Wire Line
	9700 1200 9700 1550
Connection ~ 9000 1200
$Comp
L Device:D D4
U 1 1
P 9800 1350
F 0 "D4" V 9846 1271 50  0000 R CNN
F 1 "1N4148" V 9755 1271 50  0000 R CNN
F 2 "Diode_SMD:D_MiniMELF_Handsoldering" H 9800 1350 50  0001 C CNN
F 3 "~" H 9800 1350 50  0001 C CNN
	1    9800 1350
	0    -1   -1   0   
$EndComp
Wire Wire Line
	9800 1550 9800 1500
Wire Wire Line
	9800 1200 9800 950 
Wire Wire Line
	9800 950  8500 950 
Wire Wire Line
	8500 950  8500 1200
Wire Wire Line
	8500 1200 8600 1200
$Comp
L power:VCC #PWR0125
U 1 1
P 8400 950
F 0 "#PWR0125" H 8400 800 50  0001 C CNN
F 1 "VCC" V 8418 1077 50  0000 L CNN
F 2 "" H 8400 950 50  0001 C CNN
F 3 "" H 8400 950 50  0001 C CNN
	1    8400 950 
	0    -1   -1   0   
$EndComp
Wire Wire Line
	8400 950  8500 950 
Connection ~ 8500 950 
$Comp
L power:GNDD #PWR0126
U 1 1
P 9800 4650
F 0 "#PWR0126" H 9800 4400 50  0001 C CNN
F 1 "GNDD" H 9804 4495 50  0001 C CNN
F 2 "" H 9800 4650 50  0001 C CNN
F 3 "" H 9800 4650 50  0001 C CNN
	1    9800 4650
	1    0    0    -1  
$EndComp
Wire Wire Line
	9800 4650 9800 4550
$Comp
L Connector_Generic:Conn_02x05_Counter_Clockwise J2
U 1 1
P 1750 1600
F 0 "J2" H 1800 2017 50  0000 C CNN
F 1 "Nokia 2660/2760 mini" H 1800 1926 50  0000 C CNN
F 2 "Sensors_Radiation:LCD2600" H 1750 1600 50  0001 C CNN
F 3 "~" H 1750 1600 50  0001 C CNN
	1    1750 1600
	-1   0    0    -1  
$EndComp
$Comp
L Switch:SW_Push SW2
U 1 1
P 8400 3700
F 0 "SW2" H 8400 3985 50  0000 C CNN
F 1 "Button 2" H 8400 3894 50  0000 C CNN
F 2 "Button_Switch_THT:SW_PUSH_6mm" H 8400 3900 50  0001 C CNN
F 3 "" H 8400 3900 50  0001 C CNN
	1    8400 3700
	1    0    0    -1  
$EndComp
Text GLabel 9150 3850 0    50   Input ~ 0
Sensor
Wire Wire Line
	9150 3850 9200 3850
$Comp
L Device:R R3
U 1 1
P 8150 1750
F 0 "R3" V 7943 1750 50  0000 C CNN
F 1 "4k7" V 8034 1750 50  0000 C CNN
F 2 "Resistor_SMD:R_0805_2012Metric_Pad1.15x1.40mm_HandSolder" V 8080 1750 50  0001 C CNN
F 3 "~" H 8150 1750 50  0001 C CNN
	1    8150 1750
	0    1    1    0   
$EndComp
$Comp
L Device:R R6
U 1 1
P 8150 2350
F 0 "R6" V 7943 2350 50  0000 C CNN
F 1 "4k7" V 8034 2350 50  0000 C CNN
F 2 "Resistor_SMD:R_0805_2012Metric_Pad1.15x1.40mm_HandSolder" V 8080 2350 50  0001 C CNN
F 3 "~" H 8150 2350 50  0001 C CNN
	1    8150 2350
	0    1    1    0   
$EndComp
$Comp
L Device:R R4
U 1 1
P 8150 2050
F 0 "R4" V 7943 2050 50  0000 C CNN
F 1 "4k7" V 8034 2050 50  0000 C CNN
F 2 "Resistor_SMD:R_0805_2012Metric_Pad1.15x1.40mm_HandSolder" V 8080 2050 50  0001 C CNN
F 3 "~" H 8150 2050 50  0001 C CNN
	1    8150 2050
	0    1    1    0   
$EndComp
$Comp
L Device:R R5
U 1 1
P 8150 2650
F 0 "R5" V 7943 2650 50  0000 C CNN
F 1 "4k7" V 8034 2650 50  0000 C CNN
F 2 "Resistor_SMD:R_0805_2012Metric_Pad1.15x1.40mm_HandSolder" V 8080 2650 50  0001 C CNN
F 3 "~" H 8150 2650 50  0001 C CNN
	1    8150 2650
	0    1    1    0   
$EndComp
Wire Wire Line
	8300 1750 8650 1750
Wire Wire Line
	8650 1750 8650 2050
Wire Wire Line
	8650 2050 9200 2050
Wire Wire Line
	8650 2550 8650 2450
Wire Wire Line
	8650 2450 9200 2450
Wire Wire Line
	8950 2550 9200 2550
Text GLabel 7800 1750 0    50   Output ~ 0
LCD_CS
Text GLabel 7800 2650 0    50   BiDi ~ 0
LCD_SCLK
Text GLabel 7800 2050 0    50   BiDi ~ 0
LCD_SDA
Text GLabel 7800 2350 0    50   Output ~ 0
LCD_RST
Wire Wire Line
	8300 2050 8550 2050
Wire Wire Line
	8550 2050 8550 2150
Wire Wire Line
	8550 2150 9200 2150
Wire Wire Line
	8300 2350 8400 2350
Wire Wire Line
	8400 2350 8400 2250
Wire Wire Line
	8400 2250 9200 2250
Wire Wire Line
	8300 2650 8500 2650
Wire Wire Line
	8500 2650 8500 2500
Wire Wire Line
	8500 2350 9200 2350
Wire Wire Line
	7800 1750 8000 1750
Wire Wire Line
	7800 2050 8000 2050
Wire Wire Line
	7800 2350 8000 2350
Wire Wire Line
	7800 2650 8000 2650
NoConn ~ 9200 1950
Text GLabel 7750 1450 0    50   Output ~ 0
Pump
Wire Wire Line
	7750 1450 8750 1450
Wire Wire Line
	8750 1450 8750 1850
Wire Wire Line
	8750 1850 9200 1850
NoConn ~ 9200 4250
NoConn ~ 9200 4150
NoConn ~ 9200 3950
NoConn ~ 9200 3550
NoConn ~ 9200 3250
NoConn ~ 9200 3150
Text GLabel 9150 2850 0    50   Output ~ 0
LCD_BK
Wire Wire Line
	9150 2850 9200 2850
Text GLabel 9150 2750 0    50   Output ~ 0
LCD_VCC
Wire Wire Line
	9150 2750 9200 2750
$Comp
L Device:Buzzer BZ1
U 1 1
P 8600 3050
F 0 "BZ1" H 8606 3340 50  0000 C CNN
F 1 "Buzzer" H 8606 3249 50  0000 C CNN
F 2 "Connector_PinHeader_2.54mm:PinHeader_1x02_P2.54mm_Vertical" V 8575 3150 50  0001 C CNN
F 3 "~" V 8575 3150 50  0001 C CNN
	1    8600 3050
	-1   0    0    -1  
$EndComp
Wire Wire Line
	8700 2950 9200 2950
Wire Wire Line
	8700 3150 9050 3150
Wire Wire Line
	9050 3150 9050 3050
Wire Wire Line
	9050 3050 9200 3050
$Comp
L Device:C C6
U 1 1
P 7900 3550
F 0 "C6" H 8015 3596 50  0000 L CNN
F 1 "100nF" H 8015 3505 50  0000 L CNN
F 2 "Capacitor_SMD:C_0805_2012Metric_Pad1.15x1.40mm_HandSolder" H 7938 3400 50  0001 C CNN
F 3 "~" H 7900 3550 50  0001 C CNN
	1    7900 3550
	1    0    0    -1  
$EndComp
$Comp
L Device:R R8
U 1 1
P 7900 3100
F 0 "R8" H 7970 3146 50  0000 L CNN
F 1 "10k" H 7970 3055 50  0000 L CNN
F 2 "Resistor_SMD:R_0805_2012Metric_Pad1.15x1.40mm_HandSolder" V 7830 3100 50  0001 C CNN
F 3 "~" H 7900 3100 50  0001 C CNN
	1    7900 3100
	1    0    0    -1  
$EndComp
$Comp
L power:VCC #PWR0127
U 1 1
P 7900 2900
F 0 "#PWR0127" H 7900 2750 50  0001 C CNN
F 1 "VCC" H 7917 3073 50  0000 C CNN
F 2 "" H 7900 2900 50  0001 C CNN
F 3 "" H 7900 2900 50  0001 C CNN
	1    7900 2900
	1    0    0    -1  
$EndComp
$Comp
L power:GNDD #PWR0128
U 1 1
P 7900 3750
F 0 "#PWR0128" H 7900 3500 50  0001 C CNN
F 1 "GNDD" H 7904 3595 50  0001 C CNN
F 2 "" H 7900 3750 50  0001 C CNN
F 3 "" H 7900 3750 50  0001 C CNN
	1    7900 3750
	1    0    0    -1  
$EndComp
Wire Wire Line
	9200 3350 7900 3350
Wire Wire Line
	7900 3350 7900 3250
Wire Wire Line
	7900 3400 7900 3350
Connection ~ 7900 3350
Wire Wire Line
	7900 2950 7900 2900
Wire Wire Line
	7900 3750 7900 3700
$Comp
L Switch:SW_Push SW1
U 1 1
P 8400 4100
F 0 "SW1" H 8400 4385 50  0000 C CNN
F 1 "Button 1" H 8400 4294 50  0000 C CNN
F 2 "Button_Switch_THT:SW_PUSH_6mm" H 8400 4300 50  0001 C CNN
F 3 "" H 8400 4300 50  0001 C CNN
	1    8400 4100
	1    0    0    -1  
$EndComp
Text GLabel 9150 4050 0    50   Input ~ 0
HV_Detect
Wire Wire Line
	9150 4050 9200 4050
Wire Wire Line
	8600 3700 8650 3700
Wire Wire Line
	8650 3700 8650 3650
Wire Wire Line
	8650 3650 9200 3650
Wire Wire Line
	8600 4100 8650 4100
Wire Wire Line
	8650 4100 8650 3750
Wire Wire Line
	8650 3750 8750 3750
$Comp
L power:GNDD #PWR0129
U 1 1
P 8150 3700
F 0 "#PWR0129" H 8150 3450 50  0001 C CNN
F 1 "GNDD" H 8154 3545 50  0001 C CNN
F 2 "" H 8150 3700 50  0001 C CNN
F 3 "" H 8150 3700 50  0001 C CNN
	1    8150 3700
	1    0    0    -1  
$EndComp
$Comp
L power:GNDD #PWR0130
U 1 1
P 8150 4100
F 0 "#PWR0130" H 8150 3850 50  0001 C CNN
F 1 "GNDD" H 8154 3945 50  0001 C CNN
F 2 "" H 8150 4100 50  0001 C CNN
F 3 "" H 8150 4100 50  0001 C CNN
	1    8150 4100
	1    0    0    -1  
$EndComp
Wire Wire Line
	8150 3700 8200 3700
Wire Wire Line
	8150 4100 8200 4100
$Comp
L Connector:TestPoint_Flag TP1
U 1 1
P 6850 2500
F 0 "TP1" H 7050 2500 50  0000 R CNN
F 1 "PROG_SCK" H 6810 2594 50  0000 R CNN
F 2 "TestPoint:TestPoint_Pad_1.5x1.5mm" H 7050 2500 50  0001 C CNN
F 3 "~" H 7050 2500 50  0001 C CNN
	1    6850 2500
	-1   0    0    1   
$EndComp
$Comp
L Connector:TestPoint_Flag TP2
U 1 1
P 6850 2200
F 0 "TP2" H 7050 2200 50  0000 R CNN
F 1 "PROG_MISO" H 6809 2294 50  0000 R CNN
F 2 "TestPoint:TestPoint_Pad_1.5x1.5mm" H 7050 2200 50  0001 C CNN
F 3 "~" H 7050 2200 50  0001 C CNN
	1    6850 2200
	-1   0    0    1   
$EndComp
$Comp
L Connector:TestPoint_Flag TP3
U 1 1
P 6850 1900
F 0 "TP3" H 7050 1900 50  0000 R CNN
F 1 "PROG_MOSI" H 6809 1994 50  0000 R CNN
F 2 "TestPoint:TestPoint_Pad_1.5x1.5mm" H 7050 1900 50  0001 C CNN
F 3 "~" H 7050 1900 50  0001 C CNN
	1    6850 1900
	-1   0    0    1   
$EndComp
$Comp
L Connector:TestPoint_Flag TP4
U 1 1
P 7200 3450
F 0 "TP4" H 7400 3450 50  0000 R CNN
F 1 "PROG_RST" H 7160 3544 50  0000 R CNN
F 2 "TestPoint:TestPoint_Pad_1.5x1.5mm" H 7400 3450 50  0001 C CNN
F 3 "~" H 7400 3450 50  0001 C CNN
	1    7200 3450
	-1   0    0    1   
$EndComp
Wire Wire Line
	6850 1900 8550 1900
Wire Wire Line
	8550 1900 8550 2050
Connection ~ 8550 2050
Wire Wire Line
	6850 2200 8400 2200
Wire Wire Line
	8400 2200 8400 2250
Connection ~ 8400 2250
Wire Wire Line
	6850 2500 8500 2500
Connection ~ 8500 2500
Wire Wire Line
	8500 2500 8500 2350
Wire Wire Line
	7200 3450 7200 3350
Wire Wire Line
	7200 3350 7900 3350
Wire Notes Line
	7500 4600 7500 6350
Wire Notes Line
	7500 6350 6600 6350
Wire Notes Line
	6600 6350 6600 7600
Wire Notes Line
	6600 7600 700  7600
Wire Notes Line
	700  7600 700  4600
Wire Notes Line
	700  4600 7500 4600
Text Notes 6550 4750 0    50   ~ 0
High Voltage & Sensor\n
Wire Notes Line
	700  2750 5350 2750
Wire Notes Line
	5350 2750 5350 4300
Wire Notes Line
	5350 4300 700  4300
Wire Notes Line
	700  4300 700  2750
Text Notes 4950 2900 0    50   ~ 0
Charger
Text GLabel 1200 1400 0    50   Input ~ 0
LCD_VCC
Wire Wire Line
	1200 1400 1350 1400
Wire Wire Line
	1450 1500 1350 1500
Wire Wire Line
	1350 1500 1350 1400
Connection ~ 1350 1400
Wire Wire Line
	1350 1400 1450 1400
Text GLabel 2100 1800 2    50   Input ~ 0
LCD_RST
Text GLabel 2100 1700 2    50   Input ~ 0
LCD_CS
$Comp
L power:GNDD #PWR0131
U 1 1
P 2500 1600
F 0 "#PWR0131" H 2500 1350 50  0001 C CNN
F 1 "GNDD" H 2504 1445 50  0001 C CNN
F 2 "" H 2500 1600 50  0001 C CNN
F 3 "" H 2500 1600 50  0001 C CNN
	1    2500 1600
	0    -1   -1   0   
$EndComp
Wire Wire Line
	1950 1600 2500 1600
Text GLabel 2100 1500 2    50   Input ~ 0
LCD_SDA
Text GLabel 2100 1400 2    50   Input ~ 0
LCD_SCLK
Wire Wire Line
	1950 1400 2100 1400
Wire Wire Line
	1950 1500 2100 1500
Wire Wire Line
	1950 1700 2100 1700
Wire Wire Line
	1950 1800 2100 1800
Text Notes 5550 1000 2    50   ~ 0
LCD
$Comp
L Device:C C5
U 1 1
P 1350 1950
F 0 "C5" H 1465 1996 50  0000 L CNN
F 1 "100nF" H 1465 1905 50  0000 L CNN
F 2 "Capacitor_SMD:C_0805_2012Metric_Pad1.15x1.40mm_HandSolder" H 1388 1800 50  0001 C CNN
F 3 "~" H 1350 1950 50  0001 C CNN
	1    1350 1950
	1    0    0    -1  
$EndComp
$Comp
L power:GNDD #PWR0132
U 1 1
P 1350 2150
F 0 "#PWR0132" H 1350 1900 50  0001 C CNN
F 1 "GNDD" H 1354 1995 50  0001 C CNN
F 2 "" H 1350 2150 50  0001 C CNN
F 3 "" H 1350 2150 50  0001 C CNN
	1    1350 2150
	1    0    0    -1  
$EndComp
Wire Wire Line
	1350 1800 1350 1500
Connection ~ 1350 1500
Wire Wire Line
	1350 2100 1350 2150
$Comp
L Device:R R7
U 1 1
P 8250 3100
F 0 "R7" H 8320 3146 50  0000 L CNN
F 1 "10k" H 8320 3055 50  0000 L CNN
F 2 "Resistor_SMD:R_0805_2012Metric_Pad1.15x1.40mm_HandSolder" V 8180 3100 50  0001 C CNN
F 3 "~" H 8250 3100 50  0001 C CNN
	1    8250 3100
	1    0    0    -1  
$EndComp
Wire Wire Line
	8750 3750 8750 3250
Wire Wire Line
	8750 3250 8250 3250
Connection ~ 8750 3750
Wire Wire Line
	8750 3750 9200 3750
Wire Wire Line
	8250 2950 8250 2900
Wire Wire Line
	8250 2900 7900 2900
Connection ~ 7900 2900
$Comp
L nanit-rescue:CEEH54-doz TR1
U 1 1
P 5300 5050
F 0 "TR1" H 5275 5175 50  0000 C CNN
F 1 "CEEH54" H 5275 5084 50  0000 C CNN
F 2 "Sensors_Radiation:CEEH54" H 5300 5050 50  0001 C CNN
F 3 "" H 5300 5050 50  0001 C CNN
	1    5300 5050
	1    0    0    -1  
$EndComp
Wire Wire Line
	4900 6150 4900 5950
Wire Wire Line
	4900 5850 5000 5850
Wire Wire Line
	5550 5850 5700 5850
Wire Wire Line
	5700 5850 5700 5950
Wire Wire Line
	5950 5350 5550 5350
Wire Wire Line
	5550 5350 5550 5450
Connection ~ 5950 5350
Wire Wire Line
	5000 5150 4900 5150
Connection ~ 4900 5150
Wire Wire Line
	4900 5150 4900 5350
Wire Wire Line
	4900 5950 5700 5950
Connection ~ 4900 5950
Wire Wire Line
	4900 5950 4900 5850
Connection ~ 5700 5950
Wire Wire Line
	5700 5950 5700 6300
Text GLabel 1200 1800 0    50   Input ~ 0
LCD_BK+
Text GLabel 1200 1700 0    50   Input ~ 0
LCD_BK-
Wire Wire Line
	1200 1700 1450 1700
Wire Wire Line
	1200 1800 1300 1800
Wire Wire Line
	1300 1800 1300 1750
Wire Wire Line
	1300 1750 1450 1750
Wire Wire Line
	1450 1750 1450 1800
$Comp
L power:GNDD #PWR0110
U 1 1
P 1200 1600
F 0 "#PWR0110" H 1200 1350 50  0001 C CNN
F 1 "GNDD" H 1204 1445 50  0001 C CNN
F 2 "" H 1200 1600 50  0001 C CNN
F 3 "" H 1200 1600 50  0001 C CNN
	1    1200 1600
	0    1    -1   0   
$EndComp
Wire Wire Line
	1200 1600 1450 1600
$Comp
L nanit-rescue:LT1937-doz U3
U 1 1
P 3750 1750
F 0 "U3" H 3750 2115 50  0000 C CNN
F 1 "LT1937" H 3750 2024 50  0000 C CNN
F 2 "Package_TO_SOT_SMD:SOT-23-5_HandSoldering" H 3700 1550 50  0001 C CNN
F 3 "" H 3800 1750 50  0001 C CNN
	1    3750 1750
	1    0    0    -1  
$EndComp
Wire Wire Line
	3250 1750 3350 1750
$Comp
L power:VCC #PWR0111
U 1 1
P 3200 1550
F 0 "#PWR0111" H 3200 1400 50  0001 C CNN
F 1 "VCC" H 3217 1723 50  0000 C CNN
F 2 "" H 3200 1550 50  0001 C CNN
F 3 "" H 3200 1550 50  0001 C CNN
	1    3200 1550
	1    0    0    -1  
$EndComp
$Comp
L power:GNDD #PWR0133
U 1 1
P 3750 2200
F 0 "#PWR0133" H 3750 1950 50  0001 C CNN
F 1 "GNDD" H 3754 2045 50  0001 C CNN
F 2 "" H 3750 2200 50  0001 C CNN
F 3 "" H 3750 2200 50  0001 C CNN
	1    3750 2200
	1    0    0    -1  
$EndComp
Wire Wire Line
	3200 1550 3200 1650
Wire Wire Line
	3200 1650 3300 1650
Wire Wire Line
	3750 2200 3750 1950
$Comp
L Device:L_Core_Ferrite L3
U 1 1
P 3750 1300
F 0 "L3" V 3975 1300 50  0000 C CNN
F 1 "22uH" V 3884 1300 50  0000 C CNN
F 2 "Inductor_SMD:L_Bourns-SRN4018" H 3750 1300 50  0001 C CNN
F 3 "~" H 3750 1300 50  0001 C CNN
	1    3750 1300
	0    -1   -1   0   
$EndComp
Wire Wire Line
	3600 1300 3300 1300
Wire Wire Line
	3300 1300 3300 1650
Connection ~ 3300 1650
Wire Wire Line
	3300 1650 3350 1650
Wire Wire Line
	3900 1300 4250 1300
Wire Wire Line
	4250 1300 4250 1650
Wire Wire Line
	4150 1650 4250 1650
$Comp
L Device:R R9
U 1 1
P 4350 1950
F 0 "R9" H 4420 1996 50  0000 L CNN
F 1 "10*" H 4420 1905 50  0000 L CNN
F 2 "Resistor_SMD:R_0805_2012Metric_Pad1.15x1.40mm_HandSolde" V 4280 1950 50  0001 C CNN
F 3 "~" H 4350 1950 50  0001 C CNN
	1    4350 1950
	1    0    0    -1  
$EndComp
$Comp
L power:GNDD #PWR0134
U 1 1
P 4350 2200
F 0 "#PWR0134" H 4350 1950 50  0001 C CNN
F 1 "GNDD" H 4354 2045 50  0001 C CNN
F 2 "" H 4350 2200 50  0001 C CNN
F 3 "" H 4350 2200 50  0001 C CNN
	1    4350 2200
	1    0    0    -1  
$EndComp
Wire Wire Line
	4150 1750 4350 1750
Wire Wire Line
	4350 1750 4350 1800
Wire Wire Line
	4350 2200 4350 2100
$Comp
L Device:C C10
U 1 1
P 3300 2000
F 0 "C10" H 3415 2046 50  0000 L CNN
F 1 "1uF" H 3415 1955 50  0000 L CNN
F 2 "Capacitor_SMD:C_0805_2012Metric_Pad1.15x1.40mm_HandSolder" H 3338 1850 50  0001 C CNN
F 3 "~" H 3300 2000 50  0001 C CNN
	1    3300 2000
	1    0    0    -1  
$EndComp
$Comp
L power:GNDD #PWR0135
U 1 1
P 3300 2200
F 0 "#PWR0135" H 3300 1950 50  0001 C CNN
F 1 "GNDD" H 3304 2045 50  0001 C CNN
F 2 "" H 3300 2200 50  0001 C CNN
F 3 "" H 3300 2200 50  0001 C CNN
	1    3300 2200
	1    0    0    -1  
$EndComp
$Comp
L Device:C C11
U 1 1
P 4900 1950
F 0 "C11" H 5015 1996 50  0000 L CNN
F 1 "220nF" H 5015 1905 50  0000 L CNN
F 2 "Capacitor_SMD:C_0805_2012Metric_Pad1.15x1.40mm_HandSolder" H 4938 1800 50  0001 C CNN
F 3 "~" H 4900 1950 50  0001 C CNN
	1    4900 1950
	1    0    0    -1  
$EndComp
$Comp
L power:GNDD #PWR0136
U 1 1
P 4900 2200
F 0 "#PWR0136" H 4900 1950 50  0001 C CNN
F 1 "GNDD" H 4904 2045 50  0001 C CNN
F 2 "" H 4900 2200 50  0001 C CNN
F 3 "" H 4900 2200 50  0001 C CNN
	1    4900 2200
	1    0    0    -1  
$EndComp
$Comp
L Device:D_Schottky D1
U 1 1
P 4600 1300
F 0 "D1" H 4600 1516 50  0000 C CNN
F 1 "SS14" H 4600 1425 50  0000 C CNN
F 2 "Diode_SMD:D_SMA" H 4600 1300 50  0001 C CNN
F 3 "~" H 4600 1300 50  0001 C CNN
	1    4600 1300
	-1   0    0    -1  
$EndComp
Wire Wire Line
	4450 1300 4250 1300
Connection ~ 4250 1300
Wire Wire Line
	4750 1300 4900 1300
Wire Wire Line
	4900 1300 4900 1800
Wire Wire Line
	4900 2100 4900 2200
Text GLabel 5000 1300 2    50   Input ~ 0
LCD_BK+
Text GLabel 4450 1750 2    50   Input ~ 0
LCD_BK-
Wire Wire Line
	4450 1750 4350 1750
Connection ~ 4350 1750
Wire Wire Line
	5000 1300 4900 1300
Connection ~ 4900 1300
Wire Wire Line
	3300 2200 3300 2150
Wire Wire Line
	3300 1850 3300 1650
Wire Notes Line
	700  800  5700 800 
Wire Notes Line
	5700 800  5700 2500
Wire Notes Line
	5700 2500 700  2500
Wire Notes Line
	700  2500 700  800 
$Comp
L Device:C C18
U 1 1
P 10500 1500
F 0 "C18" H 10615 1546 50  0000 L CNN
F 1 "100nF" H 10615 1455 50  0000 L CNN
F 2 "Capacitor_SMD:C_0805_2012Metric_Pad1.15x1.40mm_HandSolder" H 10538 1350 50  0001 C CNN
F 3 "~" H 10500 1500 50  0001 C CNN
	1    10500 1500
	0    -1   -1   0   
$EndComp
$Comp
L power:GNDD #PWR0137
U 1 1
P 10700 1550
F 0 "#PWR0137" H 10700 1300 50  0001 C CNN
F 1 "GNDD" H 10704 1395 50  0001 C CNN
F 2 "" H 10700 1550 50  0001 C CNN
F 3 "" H 10700 1550 50  0001 C CNN
	1    10700 1550
	1    0    0    -1  
$EndComp
Wire Wire Line
	10650 1500 10700 1500
Wire Wire Line
	10700 1500 10700 1550
Wire Wire Line
	10350 1500 9800 1500
Connection ~ 9800 1500
$EndSCHEMATC
